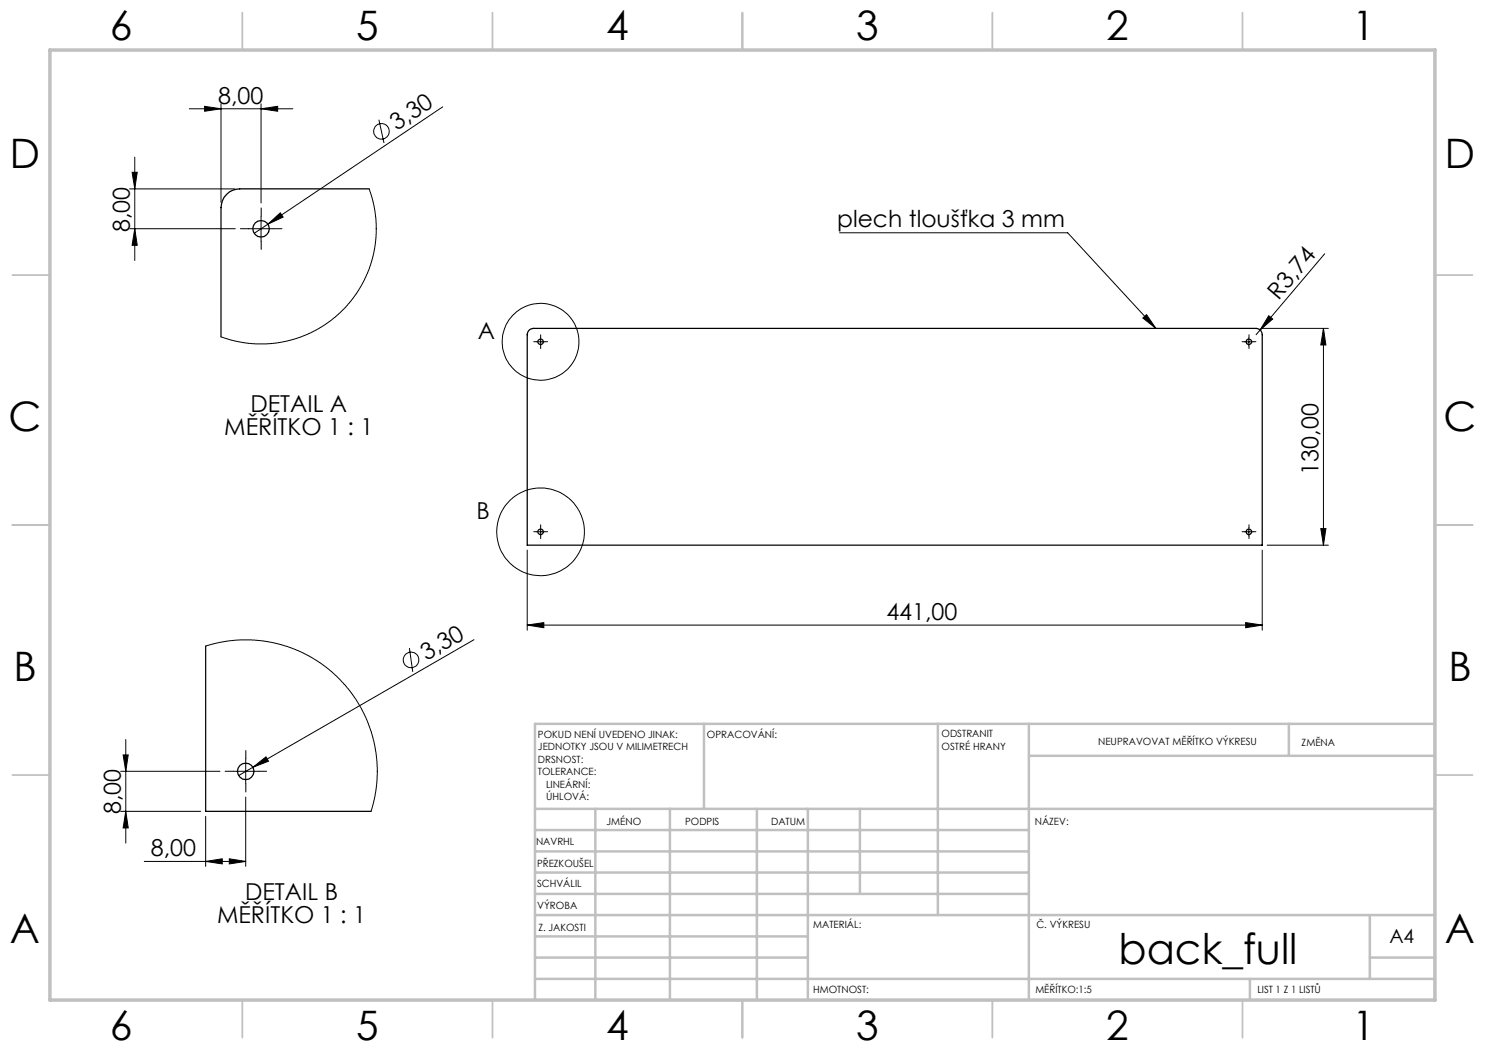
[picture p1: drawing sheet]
<svg xmlns="http://www.w3.org/2000/svg" width="297mm" height="210mm" viewBox="0 0 297 210" stroke-linecap="round" stroke-linejoin="round" font-family="sans-serif">
<g fill="none" stroke="#000" stroke-width=".2">
<path d="M25.9 37.8h21.1M26.4 34.5h1l-.4 3.3zM27 31.4v20.7M37.9 21.8h20.7M40.9 21.3l3.3 .5-3.3 .5zM44.2 20.8v19.7M52.2 21.8l3.3-.5v1zM52.2 20.8v19.8M73.8 37.8l.8 2.6 .6 3.7v3.3l-.4 3.2-.9 3.1-1.2 2.7-1.5 2.5-2.4 2.9-2.8 2.4-2.7 1.8-3.5 1.5-2.5 .8-3.4 .4h-3.4l-3.2-.4-3.1-.9M75.8 23.9l1 4.7M88.5 21.4l-37.7 25.3M25.9 45.7h21.2"/>
<path d="M27 45.7l.4 3.4h-1zM49.7 45.7h5M52.2 43.3v5M53.6 44.8l2.5-2.2 .5 .8zM167.9 46.6h45.6l17.7 19.1M264.9 50.8l-12.9 15.2M107.3 68.4h1.6M108.1 67.5v1.7M228.6 63.6l.7-.7 1.9 2.8zM249 68.4h1.6M249.8 67.5v1.7M252 66l-.8 .9"/>
<path d="M252.2 65.7h13.5M253.8 63.1l.7 .7-2.5 2.2zM264.7 65.7l.5 3.3h-1zM264.7 65.7v43.3M105.4 110v16M107.3 106.4h1.6M108.1 105.5v1.7M249 106.4h1.6M249.8 105.5v1.7M252.4 110v16M253.4 109h12.3M264.2 105.7h1l-.5 3.3z"/>
<path d="M41.1 129.2l2.8-.7 4-.5h3.1l3.5 .5 3.9 1.1 3.3 1.6 2.6 1.6 2.8 2.3 2.9 3.1 2.2 3.4 1.2 2.6 1.4 4 .6 3.6 .1 3.2-.4 3.6-.9 3.7M81.9 129.6l.6 4.8M94.8 127.9l-44.2 25.5M105.4 125l3.4-.5v1zM105.4 125h147M249.1 124.5l3.3 .5-3.3 .5zM24.1 154.3h19.9M24.6 151h1l-.4 3.3zM25.2 147.9v20.7M46.6 154.3h5M49.1 151.8v5M49.1 159.4v13.9"/>
<path d="M50.6 153.4l2.6-2 .5 .9zM50.6 153.4l-2.9 1.7M24.1 162.3h16M25.2 162.3l.4 3.3h-1zM28.9 172.3h20.2M41.1 172.3l3.4-.5v1zM41.1 163.3v10M45.9 171.8l3.2 .5-3.2 .5z"/>
<circle cx="76.3" cy="26.3" r="1.55"/>
<circle cx="108.1" cy="68.4" r="7.7"/>
<circle cx="108.1" cy="106.3" r="8.8"/>
<circle cx="82.2" cy="132" r="1.56"/>
</g>
<g fill="none" stroke="#000" stroke-width=".2" stroke-dasharray="15.2 1.3 1.3 1.3">
<path d="M49.7 45.7h-1.6M52.2 43.2v-1.6M52.2 48.2v1.7M54.7 45.7h1.7M107.3 68.3h-.6M108.1 67.5v-.5M108.1 69.2v.5M109 68.3h.5M249 68.3h-.6M249.8 67.5v-.5M249.8 69.2v.5M250.6 68.3h.6"/>
<path d="M107.3 106.3h-.6M108.1 105.5v-.5M108.1 107.2v.5M109 106.3h.5M249 106.3h-.6M249.8 105.5v-.5M249.8 107.2v.5M250.6 106.3h.6M46.7 154.3h-1.7M49.2 151.8v-1.7M49.2 156.8v1.6M51.7 154.3h1.6"/>
</g>
<g fill="none" stroke="#c0c0c0" stroke-width=".35">
<path d="M48.5 2.5v7.5M98.5 2.5v7.5M148.5 2.5v7.5M198.5 2.5v7.5M248.5 2.5v7.5M2.5 55h7.5M287 55h7.5M2.5 105h7.5M287 105h7.5M2.5 155h7.5M287 155h7.5M48.5 200v7.5"/>
<path d="M98.5 200v7.5M148.5 200v7.5M198.5 200v7.5M248.5 200v7.5"/>
</g>
<g fill="none" stroke="#c0c0c0" stroke-width=".5">
<path d="M140.8 144.8v17M187.6 144.8v38.2M205.8 144.8v55.2M205.8 151.2h81.2M257.8 144.8v6.4M287 144.8h-180v55.2M107 161.8h180M107 178.8h98.8M107 174.5h98.8M107 170.3h98.8M107 166h98.8M119.1 161.8v38.2"/>
<path d="M134 161.8v38.2M151.4 161.8v38.2M161.6 161.8v38.2M172 161.8v17M107 195.8h180M107 191.5h54.6M107 187.3h54.6M107 183h180M250 195.8v4.2M274 191.5h13M274 183v12.8"/>
</g>
<path d="M10 10h277v190h-277z" fill="none" stroke="#c0c0c0" stroke-width=".7"/>
<g fill="#000">
<path d="M53.6 44.8l2.5-2.2 .5 .8zM228.6 63.6l.7-.7 1.9 2.8zM253.8 63.1l.7 .7-2.5 2.2zM50.6 153.4l2.6-2 .5 .9z"/>
<path d="M264.7 65.7l.5 3.3h-1zM264.2 105.7h1l-.5 3.3zM26.4 34.5h1l-.4 3.3zM27 45.7l.4 3.4h-1z"/>
<path d="M105.4 125l3.4-.5v1zM249.1 124.5l3.3 .5-3.3 .5zM40.9 21.3l3.3 .5-3.3 .5zM52.2 21.8l3.3-.5v1z"/>
<path d="M25.2 162.3l.4 3.3h-1zM24.6 151h1l-.4 3.3z"/>
<path d="M45.9 171.8l3.2 .5-3.2 .5zM41.1 172.3l3.4-.5v1z"/>
</g>
<g fill="none" stroke="#000" stroke-width=".25">
<path d="M73.8 37.8h-25.9a3.8 3.8 0 0 0-3.7 3.7v25.9M105.8 66.1l.9-.4h144.5a1.26 1.26 0 0 1 1.2 1.2v42.1h-147v-42.1zM41.1 129.2v33.1h33.1"/>
<circle cx="52.2" cy="45.8" r="1.64"/>
<circle cx="108.1" cy="68.4" r=".54"/>
<circle cx="249.8" cy="68.4" r=".54"/>
<circle cx="108.1" cy="106.4" r=".55"/>
<circle cx="249.8" cy="106.4" r=".55"/>
<circle cx="49.1" cy="154.3" r="1.65"/>
</g>
<text font-size="8.5" x="223.7" y="192.7">back_full</text>
<g font-size="8.1">
<text x="22" y="8">6</text>
<text x="71.2" y="8">5</text>
<text x="121.2" y="8">4</text>
<text x="171.3" y="8">3</text>
<text x="221.3" y="8">2</text>
<text x="270.5" y="8">1</text>
<text x="2" y="33.6">D</text>
<text x="289" y="33.6">D</text>
<text x="1.7" y="86.1">C</text>
<text x="288.7" y="86.1">C</text>
<text x="2.7" y="136.1">B</text>
<text x="289.7" y="136.1">B</text>
<text x="2" y="188.6">A</text>
<text x="289" y="188.6">A</text>
<text x="22" y="208">6</text>
<text x="71.2" y="208">5</text>
<text x="121.2" y="208">4</text>
<text x="171.3" y="208">3</text>
<text x="221.3" y="208">2</text>
<text x="270.5" y="208">1</text>
</g>
<g font-size="4.7">
<text x="43.6" y="20.7">8,00</text>
<text x="79.4" y="26.2" transform="rotate(-34 79.4 26.2)">3,30</text>
<text x="25.9" y="46.4" transform="rotate(-90 25.9 46.4)">8,00</text>
<text x="167.4" y="45.5">plech tloušťka 3 mm</text>
<text x="255.7" y="60.2" transform="rotate(-50 255.7 60.2)">R3,74</text>
<text x="95.5" y="67.7">A</text>
<text x="50.1" y="82.5">DETAIL A</text>
<text x="44.8" y="87">MĚŘÍTKO 1 : 1</text>
<text x="263.7" y="94.9" transform="rotate(-90 263.7 94.9)">130,00</text>
<text x="95.3" y="103.9">B</text>
<text x="177.3" y="124">441,00</text>
<text x="85.3" y="132.2" transform="rotate(-30 85.3 132.2)">3,30</text>
<text x="24.2" y="162.8" transform="rotate(-90 24.2 162.8)">8,00</text>
<text x="30.2" y="171.2">8,00</text>
<text x="49" y="180">DETAIL B</text>
<text x="43.4" y="184.5">MĚŘÍTKO 1 : 1</text>
</g>
<text font-size="3.9" x="277.9" y="188.5">A4</text>
<g font-size="2">
<text x="107.6" y="147.6">POKUD NENÍ UVEDENO JINAK:</text>
<text x="141.4" y="147.6">OPRACOVÁNÍ:</text>
<text x="188.3" y="147.5">ODSTRANIT</text>
<text x="188.3" y="150">OSTRÉ HRANY</text>
<text x="219.6" y="149">NEUPRAVOVAT MĚŘÍTKO VÝKRESU</text>
<text x="260.3" y="149.2">ZMĚNA</text>
<text x="107.6" y="150.1">JEDNOTKY JSOU V MILIMETRECH</text>
<text x="107.6" y="152.6">DRSNOST:</text>
<text x="107.6" y="155.1">TOLERANCE:</text>
<text x="109.2" y="157.6">LINEÁRNÍ:</text>
<text x="109.2" y="160.1">ÚHLOVÁ:</text>
<text x="121.3" y="165">JMÉNO</text>
<text x="137" y="164.9">PODPIS</text>
<text x="154.2" y="164.9">DATUM</text>
<text x="207" y="164.9">NÁZEV:</text>
<text x="107.2" y="169.1">NAVRHL</text>
<text x="107.4" y="173.3">PŘEZKOUŠEL</text>
<text x="107.4" y="177.4">SCHVÁLIL</text>
<text x="107.5" y="181.8">VÝROBA</text>
<text x="162.6" y="185.5">MATERIÁL:</text>
<text x="207.3" y="185.5">Č. VÝKRESU</text>
<text x="107.7" y="186.1">Z. JAKOSTI</text>
<text x="162.6" y="198.5">HMOTNOST:</text>
<text x="207.1" y="198.6">MĚŘÍTKO:1:5</text>
<text x="251.5" y="198.6">LIST 1 Z 1 LISTŮ</text>
</g>
</svg>
